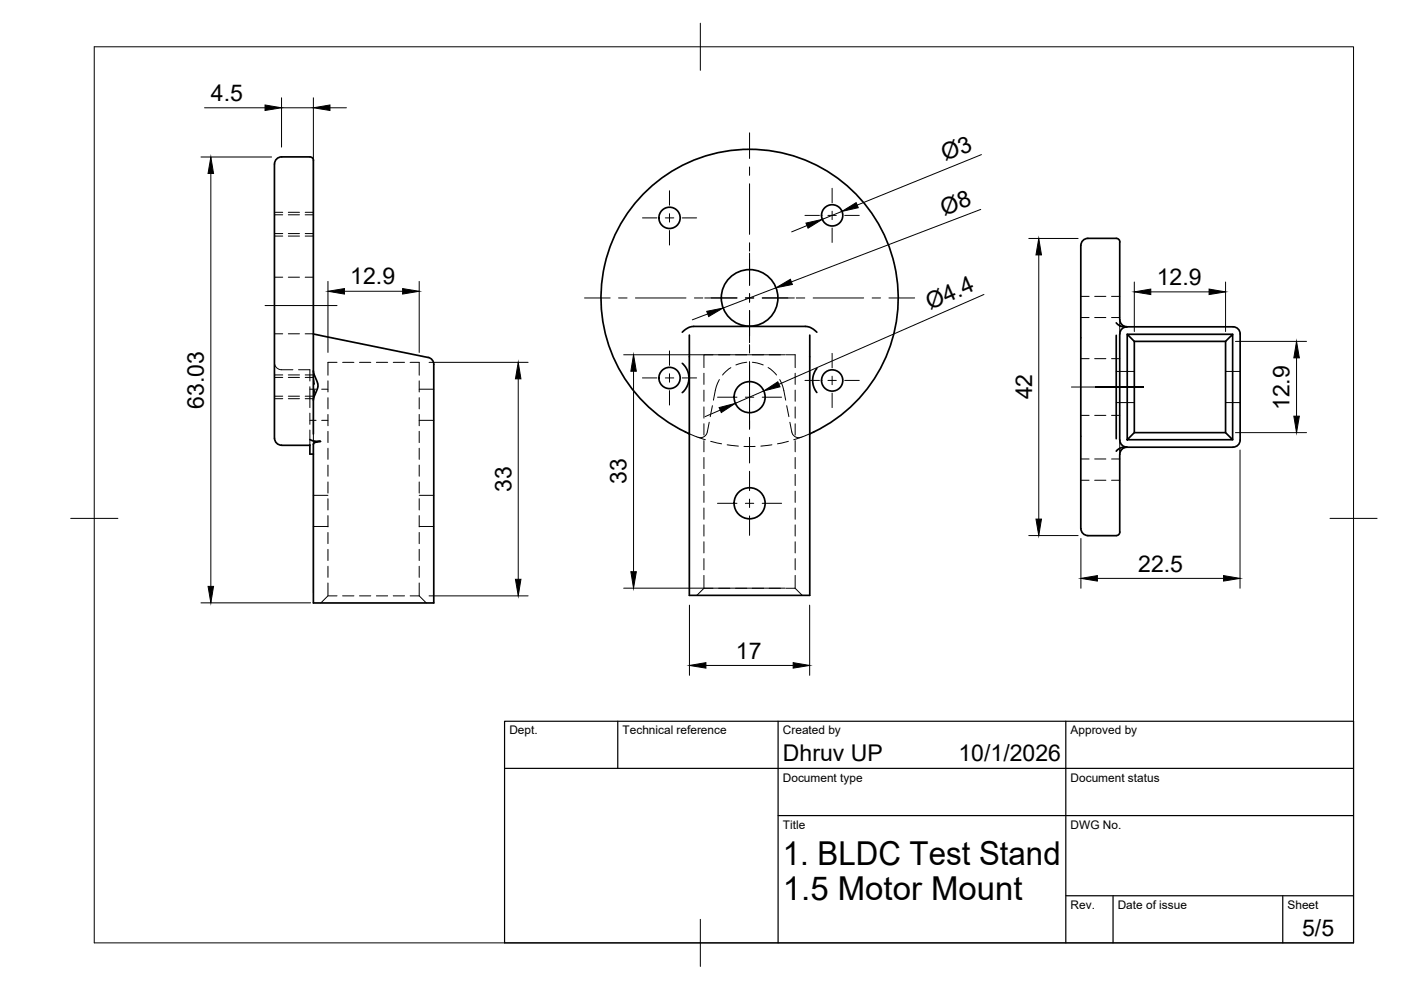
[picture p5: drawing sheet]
<svg xmlns="http://www.w3.org/2000/svg" width="297mm" height="210mm" viewBox="0 0 297 210" stroke-linecap="round" stroke-linejoin="round" font-family="sans-serif">
<!-- layer: Hidden -->
<g fill="none" stroke="#000" stroke-width=".21">
<path d="M58.2 49.5h1.7M58.2 45h1.7M58.2 50.1h1.7M58.2 45.5h1.7M58.2 58.8h1.7M61.1 49.5h2.4M61.1 45h2.4M61.1 50.1h2.4M61.1 45.5h2.4M61.1 58.8h2.4M64.7 49.5h1.7M64.7 45h1.7"/>
<path d="M64.7 50.1h1.7M64.7 45.5h1.7M64.7 58.8h1.7M58.2 76.9a1.51 1.51 0 0 0 1.5 1.5h2.4M58.2 79.5h1.7M58.2 70.8h1.7M61.1 79.5h2.4M61.1 70.8h2.4M63.3 78.4h2.4v2.4M64.7 79.5h1.7M64.7 70.8h1.7M66.4 79.7l.3 1.8"/>
<path d="M71.5 76.8h-2v2.8M72.6 76.8h2.4M76.2 76.8h2.4M79.8 76.8h2.4M83.4 76.8h2.4M87 76.8h1.9v2.8M149.2 79.1v2.4M151.2 75.2h-2v2.7M152.4 75.2h2.3M155 77.9l-1.8 1.6M155.9 75.2h2.4M158.3 76.8l-2.3 .6"/>
<path d="M159.5 76.8l2.3 .6M159.5 75.2h2.4M162.9 77.9l1.7 1.6M163.1 75.2h2.4M166.7 75.2h1.9v2.7M168.6 79.1v2.4M229.2 67.3h1.7M229.2 62.8h1.7M229.2 76h1.7M232.1 67.3h2.4M232.1 62.8h2.4M232.1 76h2.4"/>
<path d="M235.7 67.3h1.7M235.7 62.8h1.7M235.7 76h1.7M236.7 78.8h3.8M237.4 67.8v1.4M237.4 69.2v1.6M237.4 69.2h1M259.8 78.8h3.1M58.2 84.5h1.7M58.2 80h1.7M58.2 84h1.7M61.1 84.5h2.4"/>
<path d="M61.1 80h2.4M61.1 84h2.4M64.7 84.5h1.7M64.7 80h1.7M64.7 84h1.7M65.7 91.2v3.1M65.7 82v4.4M65.7 87.6v2.4M65.7 89.1h1.3M65.7 82.5h1.3M66.7 82.7l-.3 2.1M68.2 89.1h1.3"/>
<path d="M68.2 82.5h1.3M69.5 80.7v2.4M69.5 84.3v2.4M69.5 87.9v2.4M69.5 91.5v2.3M69.5 95v2.4M69.5 98.6v2.4M88.9 80.7v2.4M88.9 84.3v2.4M88.9 87.9v2.4M88.9 91.5v2.3M88.9 95v2.4"/>
<path d="M88.9 98.6v2.4M88.9 89.1h3.1M88.9 82.5h3.1M146.2 92l3.3 1.2M149.2 82.7v2.4M149.2 86.3v2.4M149.2 89.8v2.4M149.2 93.4v2.4M149.2 97v2.4M150.4 89.5l-.4 2.1a1.5 1.5 0 0 1-2 1.1M150.7 93.6l2.3 .5M151 86l-.4 2.3"/>
<path d="M152.5 80.5v.1a11.3 11.3 0 0 0-1.2 4.3M154.2 94.3l2.3 .3M157.7 94.7h2.4M163.7 94.3l-2.4 .3M165.3 80.5l.1 .1a11.3 11.3 0 0 1 1.2 4.3M166.8 86l.5 2.3M167.2 93.6l-2.4 .5M167.5 89.5l.4 2.1a1.5 1.5 0 0 0 2 1.1M168.6 82.7v2.4M168.6 86.3v2.4M168.6 89.8v2.4M168.6 93.4v2.4"/>
<path d="M168.6 97v2.4M171.7 92l-3.4 1.2M229.2 97.3h1.7M229.2 88.1h1.7M232.1 97.3h2.4M232.1 88.1h2.4M235.7 97.3h1.7M235.7 88.1h1.7M236.7 85.4h3.8M237.4 95.4v.9M237.4 93.3v2.1M237.4 95.4h.3"/>
<path d="M259.8 85.4h3.1M66.4 111.6h3.1M66.4 105h3.1M69.5 102.2v2.4M69.5 105.7v2.4M69.5 109.3v2.4M69.5 112.9v2.4M69.5 116.5v2.3M88.9 102.2v2.4M88.9 105.7v2.4M88.9 109.3v2.4M88.9 112.9v2.4"/>
<path d="M88.9 116.5v2.3M88.9 111.6h3.1M88.9 105h3.1M149.2 100.6v2.3M149.2 104.1v2.4M149.2 107.7v2.4M149.2 111.3v2.4M149.2 114.9v2.3M149.2 118.4v2.4M168.6 100.6v2.3M168.6 104.1v2.4M168.6 107.7v2.4"/>
<path d="M168.6 111.3v2.4M168.6 114.9v2.3M168.6 118.4v2.4M229.2 101.8h1.7M232.1 101.8h2.4M235.7 101.8h1.7M69.5 120.1v2.3M69.5 123.6v2.7M71.5 126.3h-2l-1.5 1.5M72.6 126.3h2.4M76.2 126.3h2.4M79.8 126.3h2.4"/>
<path d="M83.4 126.3h2.4M87 126.3h1.9M88.9 126.3l1.5 1.5M88.9 120.1v2.3M88.9 123.6v2.7M149.2 122v2.7M151.2 124.7h-2l-1.5 1.5M152.4 124.7h2.3M155.9 124.7h2.4M159.5 124.7h2.4M163.1 124.7h2.4M168.6 122v2.7h-1.9"/>
<path d="M168.6 124.7l1.5 1.5"/>
</g>
<!-- layer: Visible -->
<g fill="none" stroke="#000" stroke-width=".36">
<path d="M229.2 52v60.1M229.2 52a1.49 1.49 0 0 1 1.5-1.5h6a1.15 1.15 0 0 1 .7 1.5v14.4a2.42 2.42 0 0 0 .6 2.6l.9 .3M66.4 78.6l1 3v.6l-1 2.7M66.4 70.8l24.4 5M90.8 75.8a1.49 1.49 0 0 1 1.2 1.5v50.5h-25.6v-33.6l.6-.5 .9-.1-1.5-.1-.7-.3M144.7 77l.9 1.3 .5 1.6-.1 1-.3 .9-1 1.4M144.7 70.4l1.3-1 1-.2h23.9l.9 .2 1.4 1M146.2 71v55.2h25.5v-55.2M173.2 78.1l-.6 1.1-.3 1.3 .2 1.3 .7 1.4M236.7 68.4l.9 .7 1.3 .2M236.7 71.1v21.9M237.4 70.8v22.5"/>
<path d="M238.9 69.3h22.5a1.49 1.49 0 0 1 1.5 1.5M238.9 69.3a1.49 1.49 0 0 0-1.5 1.5M239 70.9v22.3M240.5 72.4v19.3M261.3 70.9h-22.3l1.5 1.5h19.3M262.9 70.8v22.5M65.7 94.3v2h.7M66.4 92v-56.9a1.77 1.77 0 0 0-.4-1.8h-6.3a1.74 1.74 0 0 0-1.5 2.1v56.3a2.7 2.7 0 0 0 .6 2.4l.9 .3h6M145.3 91.6l.9 .4M145.3 91.6a31.5 31.5 0 0 1-10.8-48.3 31.5 31.5 0 0 1 49.5 .7 31.5 31.5 0 0 1-12.3 48M237.4 93.3a1.49 1.49 0 0 0 1.5 1.5M238.9 94.8l-1.3 .2-.9 .7"/>
<path d="M238.9 94.8h22.5M238.9 94.8a1.49 1.49 0 0 0-1.5 1.5v15.5a1.69 1.69 0 0 1-.4 1.7l-.3 .1M239 93.2l1.5-1.5h19.3l1.5 1.5zM259.8 91.7v-19.3l1.5-1.5v22.3M262.9 93.3a1.49 1.49 0 0 1-1.5 1.5M229.2 112.1a1.49 1.49 0 0 0 1.5 1.5M230.7 113.6h6"/>
<circle cx="142" cy="46.2" r="2.25"/>
<circle cx="176.4" cy="45.7" r="2.25"/>
<circle cx="158.9" cy="63.2" r="6"/>
<circle cx="142" cy="80.1" r="2.25"/>
<circle cx="158.9" cy="84.2" r="3.3"/>
<circle cx="176.4" cy="80.7" r="2.25"/>
<circle cx="158.9" cy="106.7" r="3.3"/>
</g>
<!-- layer: BORDER -->
<path d="M20 9.9h267v190h-267zM148.5 4.9v10M15 109.9h10M282 109.9h10M148.5 194.9v10" fill="none" stroke="#000" stroke-width=".21"/>
<!-- layer: TITLEBLOCK -->
<path d="M107 152.9h180v47h-180zM131 152.9v10M165 152.9v47M226 152.9v47M107 162.9h180M165 172.9h122M226 189.9h61M236 189.9v10M272 189.9v10" fill="none" stroke="#000" stroke-width=".25"/>
<!-- layer: Smart Centers -->
<g fill="none" stroke="#000" stroke-width=".21">
<path d="M158.9 28.2v5.4M158.9 35.4v1.8M158.9 39v10.7M176.4 39.9v3.1M136.2 46.2h3.1M141.1 46.2h1.8M141.9 40.4v3.1M141.9 45.3v1.8M141.9 48.9v3.1M144.6 46.2h3.1M158.9 51.5v1.7M158.9 53.7v6.8"/>
<path d="M170.7 45.7h3M175.5 45.7h1.8M176.4 44.8v1.8M176.4 48.3v3.1M179.1 45.7h3.1M56.2 64.8h15.3M123.9 63.2h5.5M131.1 63.2h1.8M134.7 63.2h10.7M141.9 74.4v3.1M141.9 79.2v1.8M147.2 63.2h1.8"/>
<path d="M149.4 63.2h6.9M158 63.2h1.8M158.9 62.3v1.8M158.9 65.8v6.9M158.9 73.1v1.8M158.9 76.7v14.3M161.6 63.2h6.8M168.8 63.2h1.8M172.4 63.2h10.7M176.4 74.9v3.1M176.4 79.8v1.8M184.9 63.2h1.8"/>
<path d="M188.5 63.2h5.4M136.2 80.1h3.1M141.1 80.1h1.8M141.9 82.8v3.1M144.6 80.1h3.1M152.1 84.2h4.2M158 84.2h1.8M158.9 92.7v5.5M158.9 99.9v4.1M161.6 84.2h4.1M170.7 80.7h3M175.5 80.7h1.8"/>
<path d="M176.4 83.3v3.1M179.1 80.7h3.1M227.2 82.1h15.2M152.1 106.7h4.2M158 106.7h1.8M158.9 105.8v1.8M158.9 109.4v4.1M161.6 106.7h4.1"/>
</g>
<!-- layer: FD_Dimensions -->
<g fill="none" stroke="#000" stroke-width=".21">
<path d="M42.6 33.3h15M43.4 22.9h12.8M44.7 36.8v87.5M59.7 20.7v10.5M59.7 22.9h6.7M66.4 20.7v105M70 22.9h3.4M208.1 32.8l-26.4 10.7M69.5 59.7v15M88.9 59.7v15M171.1 47.8l-3.2 1.4M178.5 44.8l-4.2 1.7"/>
<path d="M207.9 44.4l-40.1 15.4M218.1 50.6h10.5M220.2 54.1v56M240.5 59.8v10.5M259.8 59.8v10.5M73 61.8h12.4M91 76.8h21M132.2 75.2h34.3M134.3 78.7v42.5M150.1 66.6l-3.3 1.2M164.5 61l-11.2 4.3M208.6 62.4l-43.5 19.1"/>
<path d="M244 61.9h12.3M261.9 72.4h15.1M274.9 75.9v12.3M109.9 80.3v42.5M152.7 86.9l-3.2 1.4M161.9 82.9l-6 2.6M261.9 91.7h15.1M262.9 95.4v29.3M218.1 113.6h10.5M229.2 114.2v10.5M42.6 127.8h23.2M91 126.3h21"/>
<path d="M132.2 124.7h34.3M146.2 128.3v14.9M171.7 128.3v14.9M232.7 122.6h26.7M149.7 141.1h18.5"/>
</g>
<g fill="#000" stroke="#000" stroke-width=".21">
<path d="M44.7 33.3l.6 3.5h-1.2zM56.2 22.3l3.5 .6-3.5 .5zM66.4 22.9l3.6-.6v1.1zM164.5 61l3.1-1.8 .4 1.1zM170.9 47.3l3.4-.8-3 1.9zM178.5 44.8l3-1.8 .5 1zM220.2 50.6l.6 3.5h-1.2zM69.5 61.8l3.5-.6v1.1zM85.4 61.2l3.5 .6-3.5 .5zM134.3 75.2l.6 3.5h-1.1zM149.8 66l3.5-.7-3 1.8zM240.5 61.9l3.5-.6v1.2z"/>
<path d="M256.3 61.3l3.5 .6-3.5 .6zM274.9 72.4l.6 3.5h-1.2zM109.9 76.8l.5 3.5h-1.1zM152.5 86.4l3.4-.9-3 2zM161.9 82.9l3-1.9 .5 1zM274.3 88.2h1.2l-.6 3.5zM219.6 110.1h1.2l-.6 3.5zM44.1 124.3h1.2l-.6 3.5zM109.3 122.8h1.1l-.5 3.5zM133.8 121.2h1.1l-.6 3.5zM229.2 122.6l3.5-.6v1.2zM259.4 122l3.5 .6-3.5 .6z"/>
<path d="M146.2 141.1l3.5-.6v1.2zM168.2 140.5l3.5 .6-3.5 .6z"/>
</g>
<g font-size="7">
<text x="166" y="183.4">1. BLDC Test Stand</text>
<text x="166" y="190.9">1.5 Motor Mount</text>
</g>
<g font-size="4.9">
<text x="44.7" y="21.4">4.5</text>
<text x="200.4" y="34.2" transform="rotate(-22 200.4 34.2)">Ø3</text>
<text x="200.2" y="45.7" transform="rotate(-21 200.2 45.7)">Ø8</text>
<text x="74.3" y="60.3">12.9</text>
<text x="197.2" y="65.7" transform="rotate(-24 197.2 65.7)">Ø4.4</text>
<text x="245.3" y="60.4">12.9</text>
<text x="43.2" y="86.6" transform="rotate(-90 43.2 86.6)">63.03</text>
<text x="218.8" y="84.7" transform="rotate(-90 218.8 84.7)">42</text>
<text x="273.4" y="87" transform="rotate(-90 273.4 87)">12.9</text>
<text x="108.4" y="104.3" transform="rotate(-90 108.4 104.3)">33</text>
<text x="132.9" y="102.7" transform="rotate(-90 132.9 102.7)">33</text>
<text x="241.3" y="121.2">22.5</text>
<text x="156" y="139.7">17</text>
<text x="166" y="161.4">Dhruv UP</text>
<text x="203.2" y="161.4">10/1/2026</text>
<text x="276.1" y="198.6">5/5</text>
</g>
<g font-size="2.5">
<text x="108" y="155.7">Dept.</text>
<text x="132" y="155.7">Technical reference</text>
<text x="166" y="155.7">Created by</text>
<text x="227" y="155.7">Approved by</text>
<text x="166" y="165.7">Document type</text>
<text x="227" y="165.7">Document status</text>
<text x="166" y="175.7">Title</text>
<text x="227" y="175.7">DWG No.</text>
<text x="227" y="192.7">Rev.</text>
<text x="237" y="192.7">Date of issue</text>
<text x="273" y="192.7">Sheet</text>
</g>
</svg>
